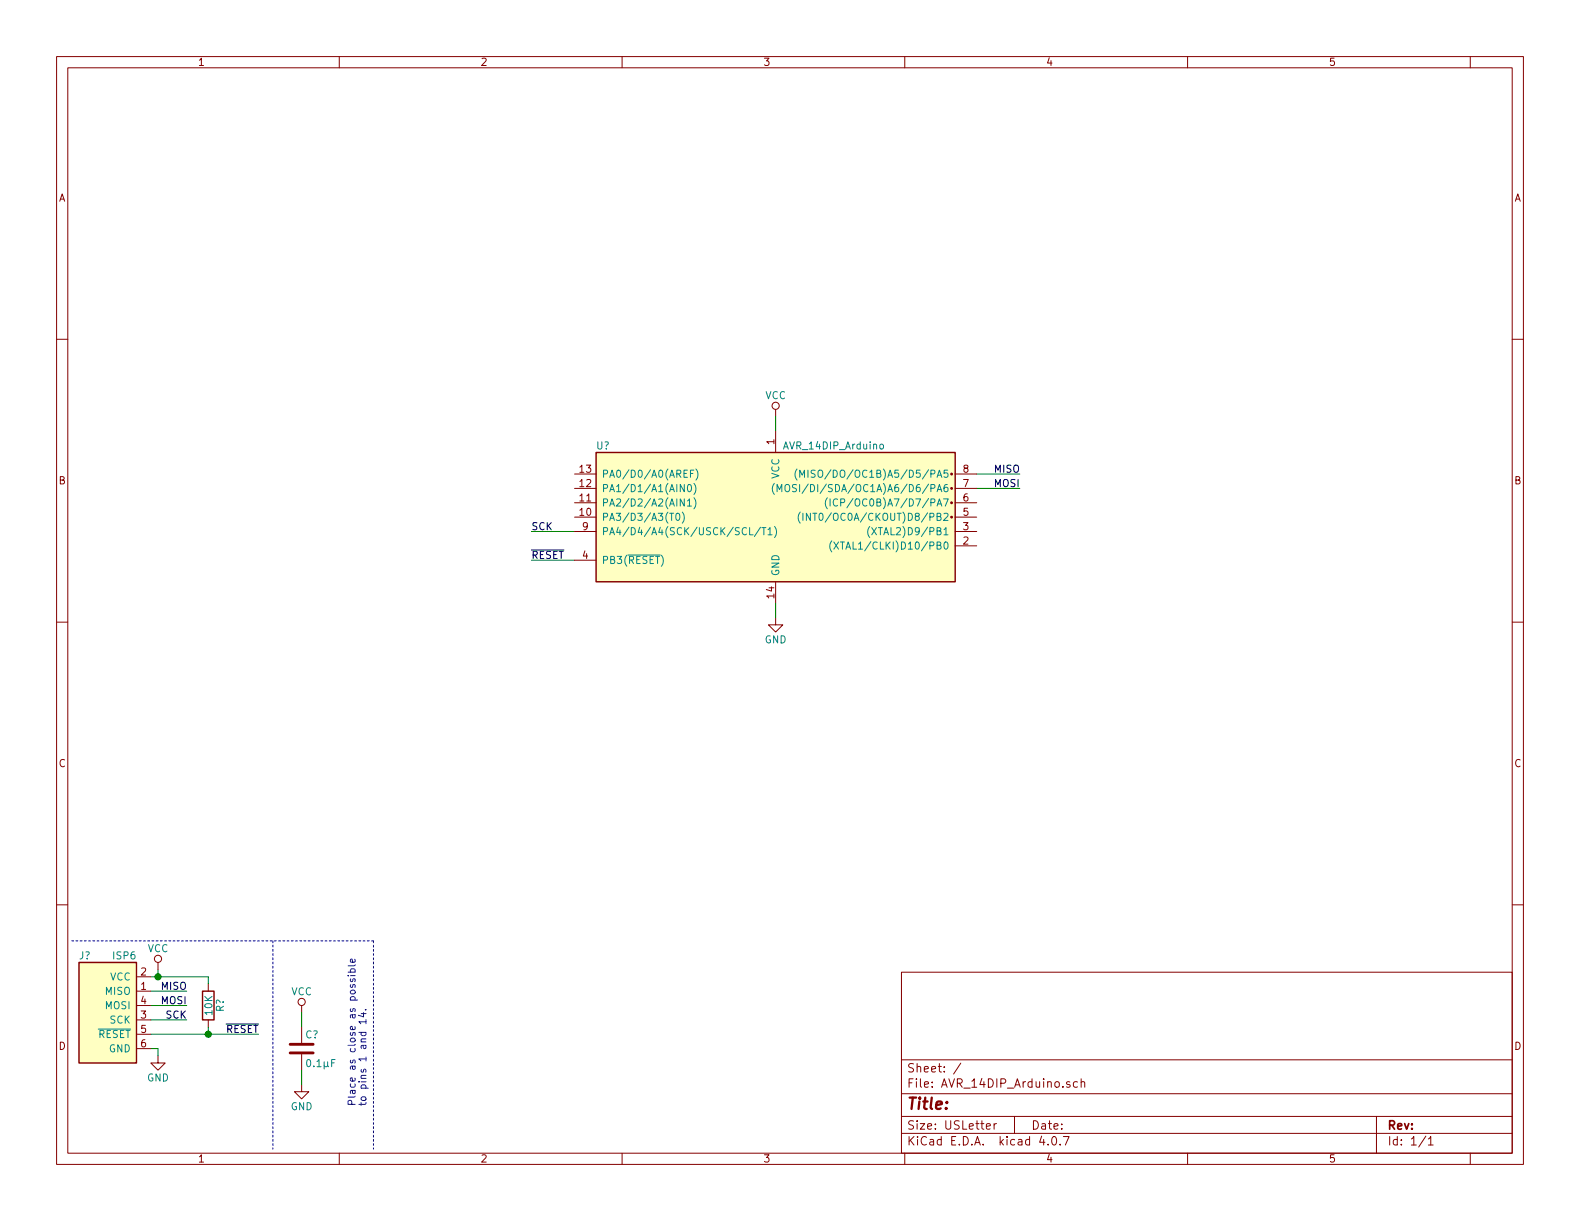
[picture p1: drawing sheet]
EESchema Schematic File Version 2
LIBS:power
LIBS:device
LIBS:transistors
LIBS:conn
LIBS:linear
LIBS:regul
LIBS:74xx
LIBS:cmos4000
LIBS:adc-dac
LIBS:memory
LIBS:xilinx
LIBS:microcontrollers
LIBS:dsp
LIBS:microchip
LIBS:analog_switches
LIBS:motorola
LIBS:texas
LIBS:intel
LIBS:audio
LIBS:interface
LIBS:digital-audio
LIBS:philips
LIBS:display
LIBS:cypress
LIBS:siliconi
LIBS:opto
LIBS:atmel
LIBS:contrib
LIBS:valves
LIBS:avr-arduino
LIBS:AVR_14DIP_Arduino-cache
EELAYER 25 0
EELAYER END
$Descr USLetter 11000 8500
encoding utf-8
Sheet 1 1
Title ""
Date ""
Rev ""
Comp ""
Comment1 ""
Comment2 ""
Comment3 ""
Comment4 ""
$EndDescr
$Comp
L ISP6 J?
U 1 1
P 750 7000
F 0 "J?" H 550 7350 50  0000 L CNN
F 1 "ISP6" H 950 7350 50  0000 R CNN
F 2 "" H 750 7550 50  0001 C CNN
F 3 "" H 750 7000 50  0001 C CNN
	1    750  7000
	1    0    0    -1  
$EndComp
$Comp
L GND #PWR?
U 1 1
P 5400 4300
F 0 "#PWR?" H 5400 4050 50  0001 C CNN
F 1 "GND" H 5400 4150 50  0000 C CNN
F 2 "" H 5400 4300 50  0001 C CNN
F 3 "" H 5400 4300 50  0001 C CNN
	1    5400 4300
	1    0    0    -1  
$EndComp
$Comp
L VCC #PWR?
U 1 1
P 1100 6750
F 0 "#PWR?" H 1100 6600 50  0001 C CNN
F 1 "VCC" H 1100 6900 50  0000 C CNN
F 2 "" H 1100 6750 50  0001 C CNN
F 3 "" H 1100 6750 50  0001 C CNN
	1    1100 6750
	1    0    0    -1  
$EndComp
$Comp
L GND #PWR?
U 1 1
P 1100 7350
F 0 "#PWR?" H 1100 7100 50  0001 C CNN
F 1 "GND" H 1100 7200 50  0000 C CNN
F 2 "" H 1100 7350 50  0001 C CNN
F 3 "" H 1100 7350 50  0001 C CNN
	1    1100 7350
	1    0    0    -1  
$EndComp
Text Label 1300 6900 2    50   ~ 0
MISO
Text Label 1300 7000 2    50   ~ 0
MOSI
Text Label 1300 7100 2    50   ~ 0
SCK
$Comp
L R R?
U 1 1
P 1450 7000
F 0 "R?" V 1530 7000 50  0000 C CNN
F 1 "10K" V 1450 7000 50  0000 C CNN
F 2 "" V 1380 7000 50  0001 C CNN
F 3 "" H 1450 7000 50  0001 C CNN
	1    1450 7000
	1    0    0    -1  
$EndComp
Text Label 1800 7200 2    50   ~ 0
~RESET
Wire Wire Line
	1100 6800 1100 6750
Wire Wire Line
	1100 7300 1100 7350
Wire Wire Line
	1050 6900 1300 6900
Wire Wire Line
	1050 7000 1300 7000
Wire Wire Line
	1050 7100 1300 7100
Wire Wire Line
	1050 7200 1800 7200
Wire Wire Line
	1450 7200 1450 7150
Wire Wire Line
	1450 6800 1450 6850
Connection ~ 1450 7200
Wire Notes Line
	1900 6550 1900 8000
$Comp
L C C?
U 1 1
P 2100 7300
F 0 "C?" H 2125 7400 50  0000 L CNN
F 1 "0.1μF" H 2125 7200 50  0000 L CNN
F 2 "" H 2138 7150 50  0001 C CNN
F 3 "" H 2100 7300 50  0001 C CNN
	1    2100 7300
	1    0    0    -1  
$EndComp
$Comp
L GND #PWR?
U 1 1
P 2100 7550
F 0 "#PWR?" H 2100 7300 50  0001 C CNN
F 1 "GND" H 2100 7400 50  0000 C CNN
F 2 "" H 2100 7550 50  0001 C CNN
F 3 "" H 2100 7550 50  0001 C CNN
	1    2100 7550
	1    0    0    -1  
$EndComp
$Comp
L VCC #PWR?
U 1 1
P 2100 7050
F 0 "#PWR?" H 2100 6900 50  0001 C CNN
F 1 "VCC" H 2100 7200 50  0000 C CNN
F 2 "" H 2100 7050 50  0001 C CNN
F 3 "" H 2100 7050 50  0001 C CNN
	1    2100 7050
	1    0    0    -1  
$EndComp
Wire Wire Line
	2100 7550 2100 7450
Wire Wire Line
	2100 7150 2100 7050
Text Notes 2550 7700 1    50   ~ 0
Place as close as possible\nto pins 1 and 14.
Wire Notes Line
	2600 6550 2600 8000
$Comp
L VCC #PWR?
U 1 1
P 5400 2900
F 0 "#PWR?" H 5400 2750 50  0001 C CNN
F 1 "VCC" H 5400 3050 50  0000 C CNN
F 2 "" H 5400 2900 50  0001 C CNN
F 3 "" H 5400 2900 50  0001 C CNN
	1    5400 2900
	1    0    0    -1  
$EndComp
Text Label 7100 3400 2    50   ~ 0
MOSI
Text Label 7100 3300 2    50   ~ 0
MISO
Text Label 3700 3700 0    50   ~ 0
SCK
Wire Wire Line
	6800 3400 7100 3400
Wire Wire Line
	6800 3300 7100 3300
Wire Wire Line
	3700 3700 4000 3700
Text Label 3700 3900 0    50   ~ 0
~RESET
Wire Wire Line
	3700 3900 4000 3900
$Comp
L AVR_14DIP_Arduino U?
U 1 1
P 5400 3600
F 0 "U?" H 4150 4100 50  0000 L CNN
F 1 "AVR_14DIP_Arduino" H 5450 4100 50  0000 L CNN
F 2 "Housings_DIP:DIP-14_W7.62mm" H 5400 4300 50  0001 C CNN
F 3 "" H 5400 3600 50  0001 C CNN
	1    5400 3600
	1    0    0    -1  
$EndComp
Wire Wire Line
	5400 2900 5400 3000
Wire Wire Line
	5400 4200 5400 4300
Connection ~ 1100 6800
Wire Wire Line
	1050 6800 1450 6800
Wire Wire Line
	1050 7300 1100 7300
Wire Notes Line
	2600 6550 500  6550
$EndSCHEMATC
